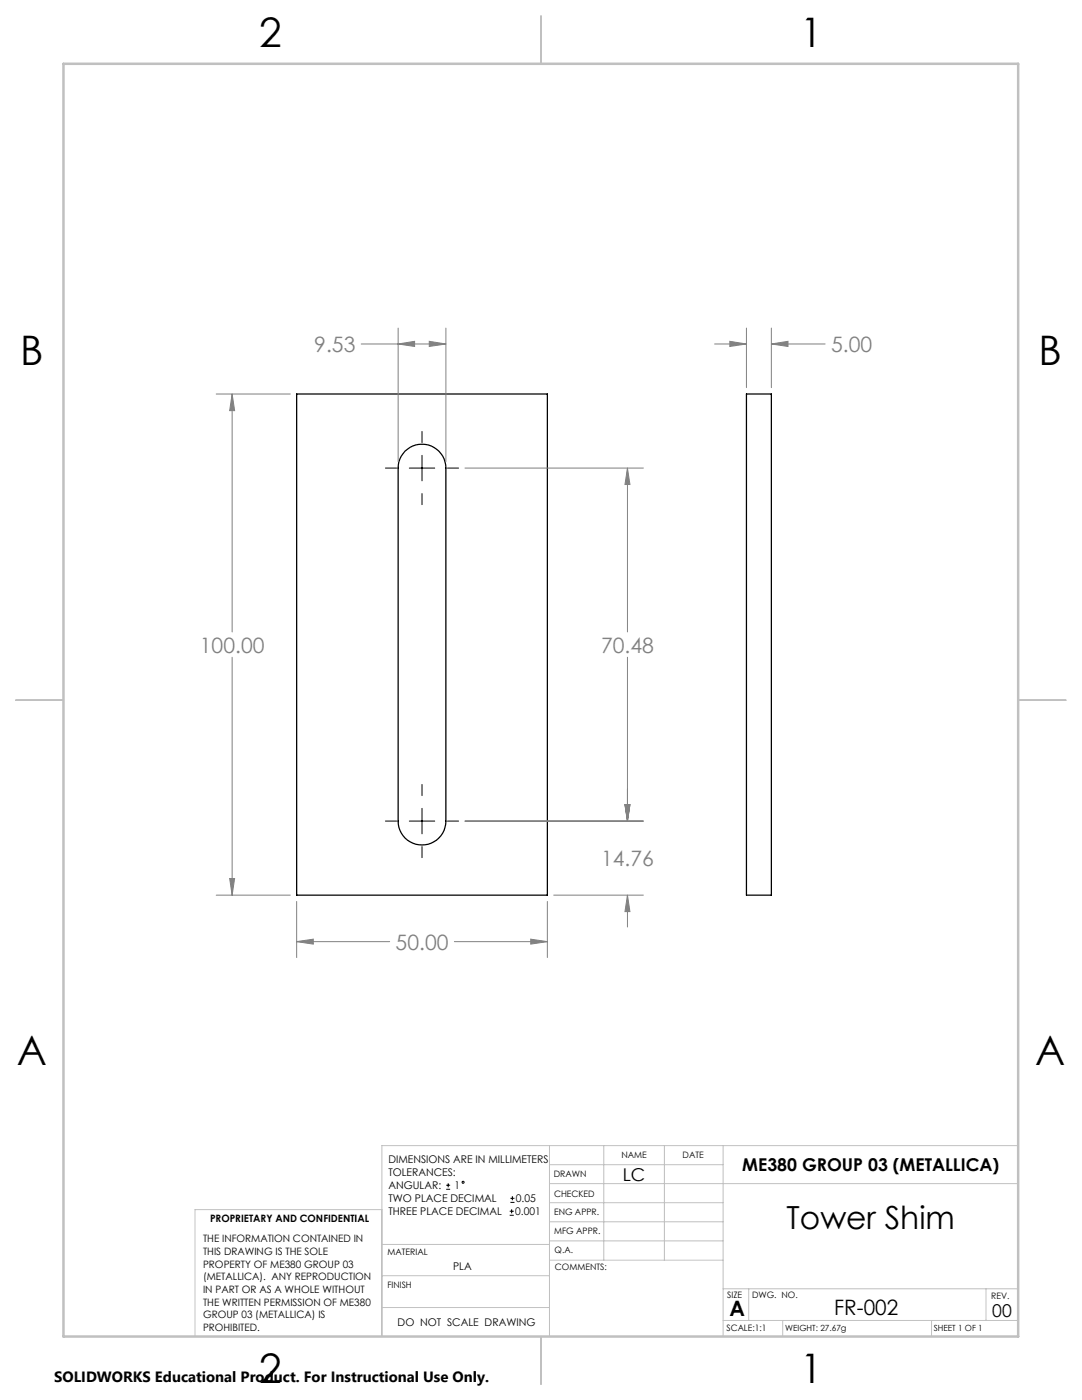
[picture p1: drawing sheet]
<svg xmlns="http://www.w3.org/2000/svg" width="216mm" height="279mm" viewBox="0 0 216 279" stroke-linecap="round" stroke-linejoin="round" font-family="sans-serif">
<path d="M59.2 78.6h50v100h-50zM148.9 78.6h5v100h-5zM80.8 90a4.8 4.8 0 0 1 5.2-1 4.8 4.8 0 0 1 3 4.4v70.5a4.8 4.8 0 0 1-4.8 4.7 4.8 4.8 0 0 1-4.8-4.7v-70.5a4.8 4.8 0 0 1 1.4-3.4z" fill="none" stroke="#000" stroke-width=".25"/>
<g fill="none" stroke="#000" stroke-width=".2">
<path d="M76.9 93.4h2.2M81.7 93.4h5M84.2 86.1v2.2M84.2 90.9v5.1M84.2 98.5v2.2M89.3 93.4h2.2M84.2 156.6v2.2M76.9 163.9h2.2M81.7 163.9h5M84.2 161.3v5.1M84.2 168.9v2.3M89.3 163.9h2.2"/>
<path d="M89 237.3h.8M89 236.5h.8M89.4 236.1v.9M101.8 240h.9M101.8 239.1h.9M102.2 238.7v.8M101.7 242.5h.8M101.7 241.7h.8M102.1 241.3v.8"/>
<circle cx="92.4" cy="235.9" r=".2"/>
</g>
<g fill="none" stroke="#808080" stroke-width=".2">
<path d="M43.1 78.6h14.8M46.3 78.6l.5 3.4h-1zM46.3 78.6v47.5M72.1 68.7h16.9M79.4 68.7l3.3-.6v1zM79.4 65.5v26.6M85.7 68.1l3.3 .6-3.3 .4zM89 65.5v26.6M142.6 68.7h6.3M145.6 68.1l3.3 .6-3.3 .4zM148.9 65.5v11.9M153.9 68.7l3.3-.6v1z"/>
<path d="M153.9 68.7h10.7M153.9 65.5v11.9M92.8 93.4h35.6M125.2 93.4l.5 3.3h-1zM125.2 93.4v32.7M46.3 131.2v47.4M125.2 131.2v32.7M43.1 178.6h14.8M45.8 175.3h1l-.5 3.3zM59.2 179.9v11.2M92.8 163.9h35.6M109.2 179.9v11.2"/>
<path d="M110.5 178.6h17.9M124.7 160.6h1l-.5 3.3zM125.2 178.6l.5 3.3h-1zM125.2 178.6v6.4M59.2 187.9l3.3-.5v1zM59.2 187.9h18.6M90.7 187.9h18.5M105.9 187.4l3.3 .5-3.3 .5z"/>
</g>
<g fill="none" stroke="#c0c0c0" stroke-width=".2">
<path d="M109.6 228.6v38.1M109.6 232.4h34.7M109.6 236.2h93.6M120.5 228.6v22.9M132.6 228.6v22.9M144.3 228.6v38.1M203.2 228.6h-127v38.1M76.2 254.6h33.4M76.2 248.4h33.4M76.2 241.4h-37.3v25.3M109.6 251.5h34.7M109.6 240h34.7"/>
<path d="M109.6 243.8h34.7M109.6 247.7h34.7M144.3 257.2h58.9M149.4 257.2v6.3M196.7 257.2v6.3M76.2 260.9h33.4M144.3 263.5h58.9M156.2 263.5v3.2M185.9 263.5v3.2"/>
</g>
<path d="M108 3.2v9.5M3.1 139.7h9.6M203.2 139.7h9.5M108 266.7v9.6" fill="none" stroke="#c0c0c0" stroke-width=".25"/>
<path d="M12.7 12.7h190.5v254h-190.5z" fill="none" stroke="#c0c0c0" stroke-width=".5"/>
<path d="M59.2 187.9l3.3-.5v1zM105.9 187.4l3.3 .5-3.3 .5zM46.3 78.6l.5 3.4h-1zM45.8 175.3h1l-.5 3.3zM125.2 178.6l.5 3.3h-1zM124.7 160.6h1l-.5 3.3zM124.7 160.6h1l-.5 3.3zM125.2 93.4l.5 3.3h-1zM79.4 68.7l3.3-.6v1zM85.7 68.1l3.3 .6-3.3 .4zM145.6 68.1l3.3 .6-3.3 .4zM153.9 68.7l3.3-.6v1z" fill="#808080"/>
<g font-size="8.1">
<text x="51.7" y="9.3">2</text>
<text x="159.7" y="9.3">1</text>
<text x="4" y="72.8">B</text>
<text x="207.2" y="72.8">B</text>
<text x="3.3" y="212.5">A</text>
<text x="206.5" y="212.5">A</text>
<text x="51.7" y="276">2</text>
<text x="159.7" y="276">1</text>
</g>
<text font-size="6.3" x="156.9" y="245.4">Tower Shim</text>
<g font-size="4.2" fill="#808080">
<text x="62.7" y="70.2">9.53</text>
<text x="165.8" y="70.2">5.00</text>
<text x="39.9" y="130.2">100.00</text>
<text x="119.9" y="130.2">70.48</text>
<text x="119.9" y="172.8">14.76</text>
<text x="78.9" y="189.5">50.00</text>
</g>
<g font-size="4.2">
<text x="145.6" y="262.7">A</text>
<text x="166.4" y="262.4">FR-002</text>
</g>
<g font-size="3.5">
<text x="148.1" y="233.6">ME380 GROUP 03 (METALLICA)</text>
<text x="124.3" y="235.6">LC</text>
<text x="198" y="262.8">00</text>
</g>
<text font-size="3" x="10.8" y="275.7">SOLIDWORKS Educational Product. For Instructional Use Only.</text>
<g font-size="2.1">
<text x="77.5" y="232.2">DIMENSIONS ARE IN MILLIMETERS</text>
<text x="77.5" y="234.7">TOLERANCES:</text>
<text x="77.5" y="237.3">ANGULAR:</text>
<text x="77.5" y="239.9">TWO PLACE DECIMAL</text>
<text x="90.7" y="237.3">1</text>
<text x="102.9" y="239.9">0.05</text>
<text x="77.5" y="242.5">THREE PLACE DECIMAL</text>
<text x="102.8" y="242.5">0.001</text>
<text x="90.4" y="253.4">PLA</text>
<text x="79.3" y="264.6">DO NOT SCALE DRAWING</text>
</g>
<g font-size="2">
<text x="41.9" y="244">PROPRIETARY AND CONFIDENTIAL</text>
<text x="40.5" y="248">THE INFORMATION CONTAINED IN</text>
<text x="40.5" y="250.5">THIS DRAWING IS THE SOLE</text>
<text x="40.5" y="253">PROPERTY OF ME380 GROUP 03</text>
<text x="40.5" y="255.5">(METALLICA). ANY REPRODUCTION</text>
<text x="40.5" y="258.1">IN PART OR AS A WHOLE WITHOUT</text>
<text x="40.5" y="260.6">THE WRITTEN PERMISSION OF ME380</text>
<text x="40.5" y="263.1">GROUP 03 (METALLICA) IS</text>
<text x="40.5" y="265.6">PROHIBITED.</text>
</g>
<g font-size="1.8">
<text x="124" y="231.1">NAME</text>
<text x="136.2" y="231.1">DATE</text>
<text x="110.5" y="234.8">DRAWN</text>
<text x="110.5" y="238.9">CHECKED</text>
<text x="110.6" y="242.5">ENG APPR.</text>
<text x="77.3" y="250.5">MATERIAL</text>
<text x="110.6" y="246.3">MFG APPR.</text>
<text x="110.7" y="250">Q.A.</text>
<text x="77.3" y="257">FINISH</text>
<text x="110.7" y="253.5">COMMENTS:</text>
<text x="145.1" y="259">SIZE</text>
<text x="150.1" y="259.1">DWG. NO.</text>
<text x="197.8" y="259.2">REV.</text>
<text x="145" y="265.7">SCALE:1:1</text>
</g>
<g font-size="1.7">
<text x="156.7" y="265.7">WEIGHT: 27.67g</text>
<text x="186.3" y="265.7">SHEET 1 OF 1</text>
</g>
</svg>
